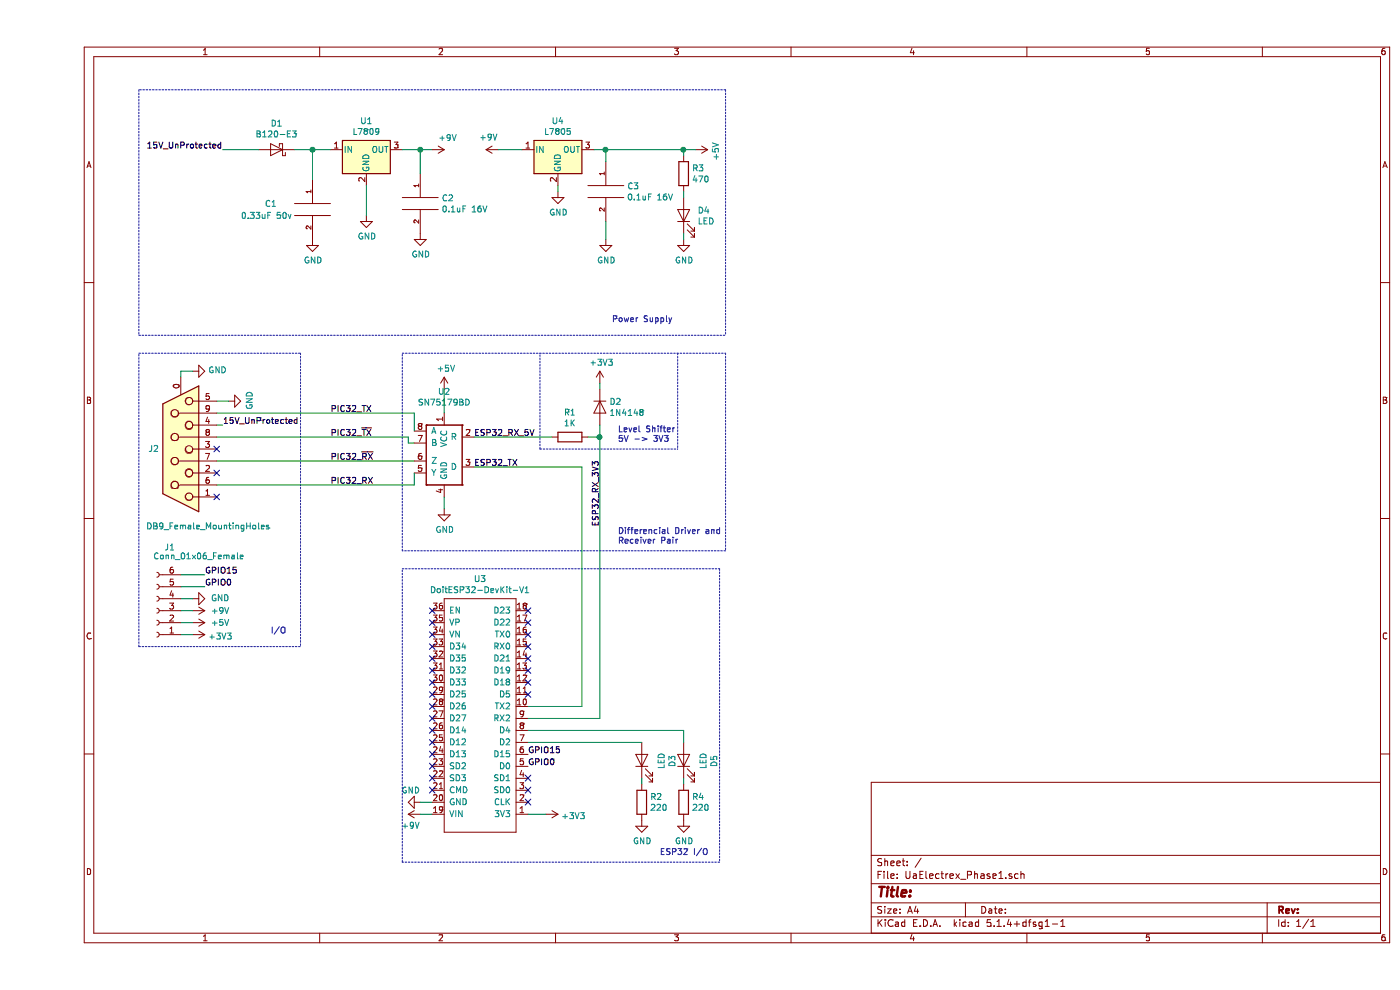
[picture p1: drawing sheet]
EESchema Schematic File Version 4
LIBS:UaElectrex_Phase1-cache
EELAYER 30 0
EELAYER END
$Descr A4 11693 8268
encoding utf-8
Sheet 1 1
Title ""
Date ""
Rev ""
Comp ""
Comment1 ""
Comment2 ""
Comment3 ""
Comment4 ""
$EndDescr
$Comp
L power:+5V #PWR013
U 1 1
P 3400 3250
F 0 "#PWR013" H 3400 3100 50  0001 C CNN
F 1 "+5V" H 3415 3423 50  0000 C CNN
F 2 "" H 3400 3250 50  0001 C CNN
F 3 "" H 3400 3250 50  0001 C CNN
	1    3400 3250
	1    0    0    -1  
$EndComp
Wire Wire Line
	3400 3250 3400 3450
$Comp
L power:GND #PWR014
U 1 1
P 3400 4250
F 0 "#PWR014" H 3400 4000 50  0001 C CNN
F 1 "GND" H 3405 4077 50  0000 C CNN
F 2 "" H 3400 4250 50  0001 C CNN
F 3 "" H 3400 4250 50  0001 C CNN
	1    3400 4250
	1    0    0    -1  
$EndComp
Wire Wire Line
	3400 4250 3400 4150
$Comp
L power:GND #PWR010
U 1 1
P 3200 6700
F 0 "#PWR010" H 3200 6450 50  0001 C CNN
F 1 "GND" V 3100 6700 50  0000 R CNN
F 2 "" H 3200 6700 50  0001 C CNN
F 3 "" H 3200 6700 50  0001 C CNN
	1    3200 6700
	0    1    1    0   
$EndComp
$Comp
L power:+3V3 #PWR018
U 1 1
P 4700 3200
F 0 "#PWR018" H 4700 3050 50  0001 C CNN
F 1 "+3V3" H 4715 3373 50  0000 C CNN
F 2 "" H 4700 3200 50  0001 C CNN
F 3 "" H 4700 3200 50  0001 C CNN
	1    4700 3200
	1    0    0    -1  
$EndComp
Wire Wire Line
	4700 3200 4700 3250
Wire Notes Line
	5750 2950 5750 4600
Wire Notes Line
	5750 4600 3050 4600
Wire Notes Line
	3050 4600 3050 2950
Text Notes 4850 4550 0    50   ~ 0
Differencial Driver and \nReceiver Pair\n
Wire Notes Line
	5350 2950 5350 3750
Text Notes 4850 3700 0    50   ~ 0
Level Shifter\n5V -> 3V3
Wire Wire Line
	4550 3900 4550 5900
Wire Wire Line
	3650 3900 4550 3900
Wire Wire Line
	3300 6700 3200 6700
Wire Notes Line
	3050 4750 5700 4750
Wire Notes Line
	5700 4750 5700 7200
Wire Notes Line
	5700 7200 3050 7200
Wire Notes Line
	3050 7200 3050 4750
Wire Notes Line
	850  5400 850  2950
Text Label 2450 3450 0    50   ~ 0
PIC32_TX
Text Label 2450 3650 0    50   ~ 0
PIC32_~TX
Text Label 2450 3850 0    50   ~ 0
PIC32_~RX
Text Label 2450 4050 0    50   ~ 0
PIC32_RX
Text Label 3650 3650 0    50   ~ 0
ESP32_RX_5V
Text Label 3650 3900 0    50   ~ 0
ESP32_TX
Text Label 4700 4400 1    50   ~ 0
ESP32_RX_3V3
$Comp
L power:GND #PWR01
U 1 1
P 1300 3100
F 0 "#PWR01" H 1300 2850 50  0001 C CNN
F 1 "GND" V 1305 2972 50  0000 R CNN
F 2 "" H 1300 3100 50  0001 C CNN
F 3 "" H 1300 3100 50  0001 C CNN
	1    1300 3100
	0    -1   -1   0   
$EndComp
Wire Wire Line
	1300 3100 1200 3100
Wire Wire Line
	1200 3100 1200 3150
Wire Notes Line
	2200 2950 2200 5400
Wire Notes Line
	850  5400 2200 5400
Wire Notes Line
	850  2950 2200 2950
Wire Notes Line
	3050 2950 5750 2950
Wire Notes Line
	850  2800 5750 2800
Wire Wire Line
	2300 1250 2300 1500
Text Notes 5350 2700 2    50   ~ 0
Power Supply 
$Comp
L power:+5V #PWR023
U 1 1
P 5500 1250
F 0 "#PWR023" H 5500 1100 50  0001 C CNN
F 1 "+5V" H 5515 1423 50  0000 C CNN
F 2 "" H 5500 1250 50  0001 C CNN
F 3 "" H 5500 1250 50  0001 C CNN
	1    5500 1250
	0    1    1    0   
$EndComp
Wire Wire Line
	4350 1550 4350 1600
$Comp
L power:GND #PWR017
U 1 1
P 4350 1600
F 0 "#PWR017" H 4350 1350 50  0001 C CNN
F 1 "GND" H 4355 1427 50  0000 C CNN
F 2 "" H 4350 1600 50  0001 C CNN
F 3 "" H 4350 1600 50  0001 C CNN
	1    4350 1600
	1    0    0    -1  
$EndComp
$Comp
L power:GND #PWR07
U 1 1
P 2300 2000
F 0 "#PWR07" H 2300 1750 50  0001 C CNN
F 1 "GND" H 2305 1827 50  0000 C CNN
F 2 "" H 2300 2000 50  0001 C CNN
F 3 "" H 2300 2000 50  0001 C CNN
	1    2300 2000
	1    0    0    -1  
$EndComp
$Comp
L power:GND #PWR019
U 1 1
P 4750 2000
F 0 "#PWR019" H 4750 1750 50  0001 C CNN
F 1 "GND" H 4755 1827 50  0000 C CNN
F 2 "" H 4750 2000 50  0001 C CNN
F 3 "" H 4750 2000 50  0001 C CNN
	1    4750 2000
	1    0    0    -1  
$EndComp
$Comp
L Regulator_Linear:L7805 U4
U 1 1
P 4350 1250
F 0 "U4" H 4350 1492 50  0000 C CNN
F 1 "L7805" H 4350 1401 50  0000 C CNN
F 2 "Package_TO_SOT_THT:TO-220-3_Vertical" H 4375 1100 50  0001 L CIN
F 3 "http://www.st.com/content/ccc/resource/technical/document/datasheet/41/4f/b3/b0/12/d4/47/88/CD00000444.pdf/files/CD00000444.pdf/jcr:content/translations/en.CD00000444.pdf" H 4350 1200 50  0001 C CNN
	1    4350 1250
	1    0    0    -1  
$EndComp
Wire Notes Line
	850  750  850  2800
Wire Notes Line
	5750 750  5750 2800
$Comp
L UaElectrex_Phase1-rescue:SN75179BD-Components_pedro U2
U 1 1
P 3350 3850
F 0 "U2" H 3400 4431 50  0000 C CNN
F 1 "SN75179BD" H 3400 4340 50  0000 C CNN
F 2 "components_tese:SOIC-8" H 3400 3350 50  0001 C CNN
F 3 "" H 3350 4450 50  0001 C CNN
	1    3350 3850
	1    0    0    -1  
$EndComp
NoConn ~ 4100 6700
NoConn ~ 4100 6600
NoConn ~ 4100 6500
NoConn ~ 4100 5800
NoConn ~ 4100 5700
NoConn ~ 4100 5600
NoConn ~ 4100 5500
NoConn ~ 4100 5400
NoConn ~ 4100 5300
NoConn ~ 4100 5200
NoConn ~ 4100 5100
NoConn ~ 3300 5100
NoConn ~ 3300 5200
NoConn ~ 3300 5300
NoConn ~ 3300 5400
NoConn ~ 3300 5500
NoConn ~ 3300 5600
NoConn ~ 3300 5700
NoConn ~ 3300 5800
NoConn ~ 3300 5900
NoConn ~ 3300 6000
NoConn ~ 3300 6100
NoConn ~ 3300 6200
NoConn ~ 3300 6300
NoConn ~ 3300 6400
NoConn ~ 3300 6500
NoConn ~ 3300 6600
Wire Wire Line
	4700 3550 4700 3650
Wire Notes Line
	4200 3750 4200 2950
$Comp
L Device:R R1
U 1 1
P 4450 3650
F 0 "R1" V 4243 3650 50  0000 C CNN
F 1 "1K" V 4334 3650 50  0000 C CNN
F 2 "Resistor_SMD:R_0603_1608Metric_Pad1.05x0.95mm_HandSolder" V 4380 3650 50  0001 C CNN
F 3 "~" H 4450 3650 50  0001 C CNN
	1    4450 3650
	0    1    1    0   
$EndComp
Wire Wire Line
	4600 3650 4700 3650
Connection ~ 4700 3650
Wire Wire Line
	4700 3650 4700 6000
Wire Notes Line
	4200 3750 5350 3750
Wire Wire Line
	3650 3650 4300 3650
Text Notes 1950 5300 0    50   ~ 0
I/O\n
Text Notes 5200 7150 0    50   ~ 0
ESP32 I/O
$Comp
L Diode:1N4148 D2
U 1 1
P 4700 3400
F 0 "D2" V 4654 3479 50  0000 L CNN
F 1 "1N4148" V 4745 3479 50  0000 L CNN
F 2 "Diode_SMD:D_SOD-123" H 4700 3225 50  0001 C CNN
F 3 "https://assets.nexperia.com/documents/data-sheet/1N4148_1N4448.pdf" H 4700 3400 50  0001 C CNN
	1    4700 3400
	0    1    1    0   
$EndComp
$Comp
L Device:LED D5
U 1 1
P 5400 6350
F 0 "D5" H 5393 6095 50  0000 C CNN
F 1 "LED" H 5393 6186 50  0000 C CNN
F 2 "LED_SMD:LED_0603_1608Metric_Pad1.05x0.95mm_HandSolder" H 5400 6350 50  0001 C CNN
F 3 "~" H 5400 6350 50  0001 C CNN
	1    5400 6350
	0    -1   -1   0   
$EndComp
$Comp
L Device:LED D3
U 1 1
P 5050 6350
F 0 "D3" H 5043 6095 50  0000 C CNN
F 1 "LED" H 5043 6186 50  0000 C CNN
F 2 "LED_SMD:LED_0603_1608Metric_Pad1.05x0.95mm_HandSolder" H 5050 6350 50  0001 C CNN
F 3 "~" H 5050 6350 50  0001 C CNN
	1    5050 6350
	0    -1   -1   0   
$EndComp
$Comp
L power:GND #PWR020
U 1 1
P 5050 6850
F 0 "#PWR020" H 5050 6600 50  0001 C CNN
F 1 "GND" H 5055 6677 50  0000 C CNN
F 2 "" H 5050 6850 50  0001 C CNN
F 3 "" H 5050 6850 50  0001 C CNN
	1    5050 6850
	1    0    0    -1  
$EndComp
$Comp
L power:GND #PWR022
U 1 1
P 5400 6850
F 0 "#PWR022" H 5400 6600 50  0001 C CNN
F 1 "GND" H 5405 6677 50  0000 C CNN
F 2 "" H 5400 6850 50  0001 C CNN
F 3 "" H 5400 6850 50  0001 C CNN
	1    5400 6850
	1    0    0    -1  
$EndComp
$Comp
L Device:R R2
U 1 1
P 5050 6700
F 0 "R2" H 5120 6746 50  0000 L CNN
F 1 "220" H 5120 6655 50  0000 L CNN
F 2 "Resistor_SMD:R_0603_1608Metric_Pad1.05x0.95mm_HandSolder" V 4980 6700 50  0001 C CNN
F 3 "~" H 5050 6700 50  0001 C CNN
	1    5050 6700
	1    0    0    -1  
$EndComp
$Comp
L Device:R R4
U 1 1
P 5400 6700
F 0 "R4" H 5470 6746 50  0000 L CNN
F 1 "220" H 5470 6655 50  0000 L CNN
F 2 "Resistor_SMD:R_0603_1608Metric_Pad1.05x0.95mm_HandSolder" V 5330 6700 50  0001 C CNN
F 3 "~" H 5400 6700 50  0001 C CNN
	1    5400 6700
	1    0    0    -1  
$EndComp
Wire Wire Line
	5400 6500 5400 6550
Wire Wire Line
	5050 6500 5050 6550
Wire Wire Line
	5400 6100 5400 6200
Wire Wire Line
	4100 5900 4550 5900
Wire Wire Line
	4100 6000 4700 6000
Wire Wire Line
	4100 6100 5400 6100
Wire Wire Line
	4100 6200 5050 6200
$Comp
L power:+5V #PWR04
U 1 1
P 1300 5200
F 0 "#PWR04" H 1300 5050 50  0001 C CNN
F 1 "+5V" V 1300 5350 50  0000 L CNN
F 2 "" H 1300 5200 50  0001 C CNN
F 3 "" H 1300 5200 50  0001 C CNN
	1    1300 5200
	0    1    1    0   
$EndComp
Wire Wire Line
	1300 5300 1200 5300
Wire Wire Line
	1300 5000 1200 5000
$Comp
L UaElectrex_Phase1-rescue:DoitESP32-DevKit-V1-Components_pedro U3
U 1 1
P 3700 6050
F 0 "U3" H 3700 7265 50  0000 C CNN
F 1 "DoitESP32-DevKit-V1" H 3700 7174 50  0000 C CNN
F 2 "components_tese:PinSocket_1x18_P2.54mm_Vertical" H 3750 7150 50  0001 C CNN
F 3 "" H 3750 7150 50  0001 C CNN
	1    3700 6050
	1    0    0    -1  
$EndComp
Text Label 4100 6300 0    50   ~ 0
GPIO15
Text Label 4100 6400 0    50   ~ 0
GPIO0
Text Label 1400 4900 0    50   ~ 0
GPIO0
Text Label 1400 4800 0    50   ~ 0
GPIO15
$Comp
L power:GND #PWR02
U 1 1
P 1300 5000
F 0 "#PWR02" H 1300 4750 50  0001 C CNN
F 1 "GND" V 1300 4850 50  0000 R CNN
F 2 "" H 1300 5000 50  0001 C CNN
F 3 "" H 1300 5000 50  0001 C CNN
	1    1300 5000
	0    -1   -1   0   
$EndComp
Wire Notes Line
	5750 750  850  750 
$Comp
L Regulator_Linear:L7809 U1
U 1 1
P 2750 1250
F 0 "U1" H 2750 1492 50  0000 C CNN
F 1 "L7809" H 2750 1401 50  0000 C CNN
F 2 "Package_TO_SOT_THT:TO-220-3_Vertical" H 2775 1100 50  0001 L CIN
F 3 "http://www.st.com/content/ccc/resource/technical/document/datasheet/41/4f/b3/b0/12/d4/47/88/CD00000444.pdf/files/CD00000444.pdf/jcr:content/translations/en.CD00000444.pdf" H 2750 1200 50  0001 C CNN
	1    2750 1250
	1    0    0    -1  
$EndComp
$Comp
L power:GND #PWR08
U 1 1
P 2750 1800
F 0 "#PWR08" H 2750 1550 50  0001 C CNN
F 1 "GND" H 2755 1627 50  0000 C CNN
F 2 "" H 2750 1800 50  0001 C CNN
F 3 "" H 2750 1800 50  0001 C CNN
	1    2750 1800
	1    0    0    -1  
$EndComp
Wire Wire Line
	2750 1550 2750 1800
Text Label 1550 1250 2    50   ~ 0
15V_UnProtected
Wire Wire Line
	1550 1250 1850 1250
Wire Wire Line
	2150 1250 2300 1250
$Comp
L power:+9V #PWR012
U 1 1
P 3300 1250
F 0 "#PWR012" H 3300 1100 50  0001 C CNN
F 1 "+9V" V 3200 1300 50  0000 L CNN
F 2 "" H 3300 1250 50  0001 C CNN
F 3 "" H 3300 1250 50  0001 C CNN
	1    3300 1250
	0    1    1    0   
$EndComp
Wire Wire Line
	3300 1250 3200 1250
Connection ~ 2300 1250
Wire Wire Line
	2300 1250 2450 1250
$Comp
L pspice:CAP C2
U 1 1
P 3200 1700
F 0 "C2" H 3378 1746 50  0000 L CNN
F 1 "0.1uF 16V" H 3378 1655 50  0000 L CNN
F 2 "Capacitor_SMD:C_0805_2012Metric_Pad1.15x1.40mm_HandSolder" H 3200 1700 50  0001 C CNN
F 3 "~" H 3200 1700 50  0001 C CNN
	1    3200 1700
	1    0    0    -1  
$EndComp
$Comp
L power:GND #PWR09
U 1 1
P 3200 1950
F 0 "#PWR09" H 3200 1700 50  0001 C CNN
F 1 "GND" H 3205 1777 50  0000 C CNN
F 2 "" H 3200 1950 50  0001 C CNN
F 3 "" H 3200 1950 50  0001 C CNN
	1    3200 1950
	1    0    0    -1  
$EndComp
Wire Wire Line
	3200 1450 3200 1250
Connection ~ 3200 1250
Wire Wire Line
	3200 1250 3050 1250
$Comp
L power:+9V #PWR015
U 1 1
P 3850 1250
F 0 "#PWR015" H 3850 1100 50  0001 C CNN
F 1 "+9V" V 3950 1250 50  0000 L CNN
F 2 "" H 3850 1250 50  0001 C CNN
F 3 "" H 3850 1250 50  0001 C CNN
	1    3850 1250
	0    -1   -1   0   
$EndComp
$Comp
L pspice:CAP C3
U 1 1
P 4750 1600
F 0 "C3" H 4928 1646 50  0000 L CNN
F 1 "0.1uF 16V" H 4928 1555 50  0000 L CNN
F 2 "Capacitor_SMD:C_0805_2012Metric_Pad1.15x1.40mm_HandSolder" H 4750 1600 50  0001 C CNN
F 3 "~" H 4750 1600 50  0001 C CNN
	1    4750 1600
	1    0    0    -1  
$EndComp
Wire Wire Line
	4650 1250 4750 1250
Wire Wire Line
	4750 1350 4750 1250
Wire Wire Line
	4750 1850 4750 2000
Wire Wire Line
	3850 1250 4050 1250
$Comp
L power:+9V #PWR011
U 1 1
P 3200 6800
F 0 "#PWR011" H 3200 6650 50  0001 C CNN
F 1 "+9V" V 3100 6800 50  0000 L CNN
F 2 "" H 3200 6800 50  0001 C CNN
F 3 "" H 3200 6800 50  0001 C CNN
	1    3200 6800
	0    -1   -1   0   
$EndComp
Wire Wire Line
	3300 6800 3200 6800
$Comp
L power:+3V3 #PWR016
U 1 1
P 4250 6800
F 0 "#PWR016" H 4250 6650 50  0001 C CNN
F 1 "+3V3" V 4265 6928 50  0000 L CNN
F 2 "" H 4250 6800 50  0001 C CNN
F 3 "" H 4250 6800 50  0001 C CNN
	1    4250 6800
	0    1    1    0   
$EndComp
Wire Wire Line
	4250 6800 4100 6800
$Comp
L pspice:CAP C1
U 1 1
P 2300 1750
F 0 "C1" H 1900 1800 50  0000 L CNN
F 1 "0.33uF 50v" H 1700 1700 50  0000 L CNN
F 2 "Capacitor_SMD:C_0805_2012Metric_Pad1.15x1.40mm_HandSolder" H 2300 1750 50  0001 C CNN
F 3 "~" H 2300 1750 50  0001 C CNN
	1    2300 1750
	1    0    0    -1  
$EndComp
$Comp
L Connector:Conn_01x06_Female J1
U 1 1
P 1000 5100
F 0 "J1" H 892 4575 50  0000 C CNN
F 1 "Conn_01x06_Female" H 650 4650 50  0000 C CNN
F 2 "Connector_PinSocket_2.54mm:PinSocket_1x06_P2.54mm_Vertical" H 1000 5100 50  0001 C CNN
F 3 "~" H 1000 5100 50  0001 C CNN
	1    1000 5100
	-1   0    0    1   
$EndComp
$Comp
L power:+3V3 #PWR05
U 1 1
P 1300 5300
F 0 "#PWR05" H 1300 5150 50  0001 C CNN
F 1 "+3V3" V 1315 5428 50  0000 L CNN
F 2 "" H 1300 5300 50  0001 C CNN
F 3 "" H 1300 5300 50  0001 C CNN
	1    1300 5300
	0    1    1    0   
$EndComp
$Comp
L power:+9V #PWR03
U 1 1
P 1300 5100
F 0 "#PWR03" H 1300 4950 50  0001 C CNN
F 1 "+9V" V 1300 5250 50  0000 L CNN
F 2 "" H 1300 5100 50  0001 C CNN
F 3 "" H 1300 5100 50  0001 C CNN
	1    1300 5100
	0    1    1    0   
$EndComp
Wire Wire Line
	1300 5100 1200 5100
Wire Wire Line
	1300 5200 1200 5200
Wire Wire Line
	1400 4900 1200 4900
Wire Wire Line
	1200 4800 1400 4800
$Comp
L Diode:B120-E3 D1
U 1 1
P 2000 1250
F 0 "D1" H 2000 1034 50  0000 C CNN
F 1 "B120-E3" H 2000 1125 50  0000 C CNN
F 2 "Diode_SMD:D_SMA" H 2000 1075 50  0001 C CNN
F 3 "http://www.vishay.com/docs/88946/b120.pdf" H 2000 1250 50  0001 C CNN
	1    2000 1250
	-1   0    0    1   
$EndComp
Wire Wire Line
	4750 1250 5400 1250
Connection ~ 4750 1250
$Comp
L Device:LED D4
U 1 1
P 5400 1800
F 0 "D4" V 5439 1683 50  0000 R CNN
F 1 "LED" V 5348 1683 50  0000 R CNN
F 2 "LED_SMD:LED_0603_1608Metric_Pad1.05x0.95mm_HandSolder" H 5400 1800 50  0001 C CNN
F 3 "~" H 5400 1800 50  0001 C CNN
	1    5400 1800
	0    -1   -1   0   
$EndComp
$Comp
L power:GND #PWR021
U 1 1
P 5400 2000
F 0 "#PWR021" H 5400 1750 50  0001 C CNN
F 1 "GND" H 5405 1827 50  0000 C CNN
F 2 "" H 5400 2000 50  0001 C CNN
F 3 "" H 5400 2000 50  0001 C CNN
	1    5400 2000
	1    0    0    -1  
$EndComp
Wire Wire Line
	5400 1950 5400 2000
$Comp
L Device:R R3
U 1 1
P 5400 1450
F 0 "R3" H 5470 1496 50  0000 L CNN
F 1 "470" H 5470 1405 50  0000 L CNN
F 2 "Resistor_SMD:R_0603_1608Metric_Pad1.05x0.95mm_HandSolder" V 5330 1450 50  0001 C CNN
F 3 "~" H 5400 1450 50  0001 C CNN
	1    5400 1450
	1    0    0    -1  
$EndComp
Wire Wire Line
	5400 1300 5400 1250
Connection ~ 5400 1250
Wire Wire Line
	5400 1250 5500 1250
Wire Wire Line
	5400 1600 5400 1650
$Comp
L Connector:DB9_Female_MountingHoles J2
U 1 1
P 1200 3750
F 0 "J2" H 1380 3752 50  0000 L CNN
F 1 "DB9_Female_MountingHoles" H 450 4400 50  0000 L CNN
F 2 "Connector_Dsub:DSUB-9_Female_Horizontal_P2.77x2.84mm_EdgePinOffset4.94mm_Housed_MountingHolesOffset7.48mm" H 1200 3750 50  0001 C CNN
F 3 " ~" H 1200 3750 50  0001 C CNN
	1    1200 3750
	-1   0    0    1   
$EndComp
Wire Wire Line
	3150 3950 3150 4050
Wire Wire Line
	3150 3700 3100 3700
Wire Wire Line
	3100 3700 3100 3650
Wire Wire Line
	3150 3600 3150 3450
Wire Wire Line
	1550 3550 1500 3550
Wire Wire Line
	1500 3350 1600 3350
$Comp
L power:GND #PWR06
U 1 1
P 1600 3350
F 0 "#PWR06" H 1600 3100 50  0001 C CNN
F 1 "GND" H 1605 3177 50  0000 C CNN
F 2 "" H 1600 3350 50  0001 C CNN
F 3 "" H 1600 3350 50  0001 C CNN
	1    1600 3350
	0    -1   -1   0   
$EndComp
Wire Wire Line
	1500 4050 3150 4050
Wire Wire Line
	1500 3850 3150 3850
Wire Wire Line
	3100 3650 1500 3650
Wire Wire Line
	1500 3450 3150 3450
NoConn ~ 1500 3750
NoConn ~ 1500 3950
NoConn ~ 1500 4150
Text Label 1550 3550 0    50   ~ 0
15V_UnProtected
$EndSCHEMATC
